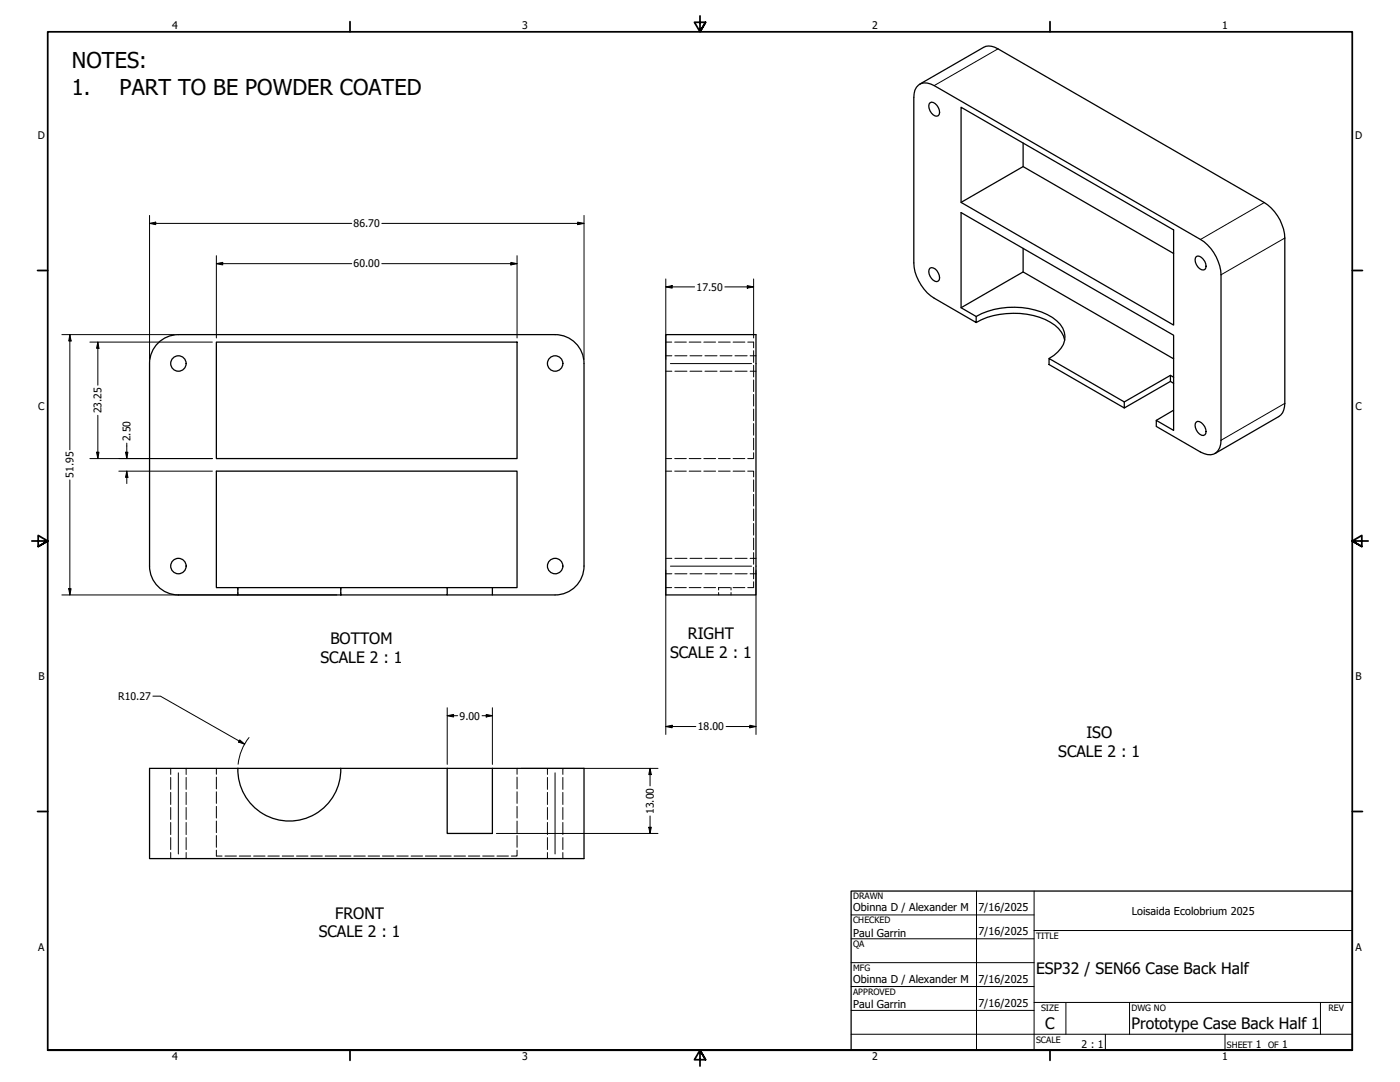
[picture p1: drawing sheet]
<svg xmlns="http://www.w3.org/2000/svg" width="559mm" height="432mm" viewBox="0 0 559 432" stroke-linecap="round" stroke-linejoin="round" font-family="sans-serif">
<!-- layer: Hidden (ANSI) -->
<g fill="none" stroke="#000" stroke-width=".4">
<path d="M265.7 136.5h2.4M269.3 136.5h4.6M275.1 136.5h4.7M280.9 136.5h4.7M286.8 136.5h4.7M292.6 136.5h4.7M298.4 136.5h2.4v2.3M300.8 140v4.7M265.7 148.1h2.5M265.7 142h2.5M269.4 148.1h4.8M269.4 142h4.8"/>
<path d="M275.4 148.1h4.8M275.4 142h4.8M281.4 148.1h4.8M281.4 142h4.8M287.4 148.1h4.8M287.4 142h4.8M293.4 148.1h4.8M293.4 142h4.8M299.4 148.1h2.4M299.4 142h2.4M300.8 145.8v4.6M300.8 151.6v4.7"/>
<path d="M300.8 157.4v4.7M300.8 163.3v4.6M300.8 169v4.7M300.8 174.9v4.6M265.7 188h2.4M265.7 183h2.4M269.3 188h4.6M269.3 183h4.6M275.1 188h4.7M275.1 183h4.7M280.9 188h4.7M280.9 183h4.7"/>
<path d="M286.8 188h4.7M286.8 183h4.7M292.6 188h4.7M292.6 183h4.7M298.4 188h2.4v2.3M300.8 180.7v2.3h-2.4M300.8 191.5v4.7M300.8 197.3v4.6M300.8 203.1v4.7M300.8 208.9v4.7M300.8 214.8v4.6M94.9 234.5v1"/>
<path d="M94.9 236.5v.9M136 234.5v1M136 236.5v.9M265.7 229h2.5M265.7 222.8h2.5M265.7 234.5h2.4M269.3 234.5h4.6M269.4 229h4.8M269.4 222.8h4.8M275.1 234.5h4.7M275.4 229h4.8M275.4 222.8h4.8"/>
<path d="M280.9 234.5h4.7M281.4 229h4.8M281.4 222.8h4.8M286.8 236.5v.9M287.4 229h4.8M287.4 222.8h4.8M291.5 234.5h-4.7v1M291.8 234.5v1M291.8 236.5v.9M292.6 234.5h4.7M293.4 229h4.8M293.4 222.8h4.8"/>
<path d="M299.4 229h2.4M299.4 222.8h2.4M300.8 232.2v2.3h-2.4M300.8 220.5v4.7M300.8 226.4v4.6M68.1 306.6v2.5M68.1 310.3v4.7M68.1 316.2v4.9M74.3 306.6v2.5M74.3 310.3v4.7M74.3 316.2v4.9M86.4 306.6v2.4"/>
<path d="M86.4 310.1v4.7M86.4 316v4.6M206.4 306.6v2.4M206.4 310.1v4.7M206.4 316v4.6M218.5 306.6v2.5M218.5 310.3v4.7M218.5 316.2v4.9M224.7 306.6v2.5M224.7 310.3v4.7M224.7 316.2v4.9M68.1 322.3v4.7"/>
<path d="M68.1 328.2v4.9M68.1 334.3v4.7M74.3 322.3v4.7M74.3 328.2v4.9M74.3 334.3v4.7M86.4 339.3v2.3h2.2M86.4 321.8v4.7M86.4 327.7v4.6M86.4 333.4v4.7M206.4 339.3v2.3h-2.3M206.4 321.8v4.7M206.4 327.7v4.6"/>
<path d="M206.4 333.4v4.7M218.5 322.3v4.7M218.5 328.2v4.9M218.5 334.3v4.7M224.7 322.3v4.7M224.7 328.2v4.9M224.7 334.3v4.7M68.1 340.2v2.4M74.3 340.2v2.4M89.8 341.6h4.6M95.5 341.6h4.6M101.2 341.6h4.6"/>
<path d="M106.9 341.6h4.6M112.6 341.6h4.6M118.4 341.6h4.5M124.1 341.6h4.6M129.8 341.6h4.6M135.5 341.6h4.6M141.2 341.6h4.6M146.9 341.6h4.6M152.7 341.6h4.5M158.4 341.6h4.5M164.1 341.6h4.6M169.8 341.6h4.6"/>
<path d="M175.5 341.6h4.6M181.2 341.6h4.6M186.9 341.6h4.6M192.7 341.6h4.5M198.4 341.6h4.5M218.5 340.2v2.4M224.7 340.2v2.4"/>
</g>
<!-- layer: Visible (ANSI) -->
<g fill="none" stroke="#000" stroke-width=".51">
<path d="M366.6 33.9a5.3 5.3 0 0 1 6.3 .3l106.3 61.4a17.9 17.9 0 0 1 8.2 14.1v66a4.9 4.9 0 0 1-5.4 5.7l-2.8-1-17.7-10.2v-2.4l6.9 4v-38l-84.8-49v38l6 3.5v2.4l-16.7-9.7a18 18 0 0 1-8.2-14.1v-66a5.8 5.8 0 0 1 1.9-5zM367.1 33.6l25.5-14.7a5.4 5.4 0 0 1 5.7 .6l106.3 61.3a18.1 18.1 0 0 1 8.2 14.2v66a6.2 6.2 0 0 1-2.4 5.2l-25.5 14.8M371.2 41a2.11 2.11 0 0 1 2.8 1 3.5 3.5 0 0 1 .5 4.2 3.1 3.1 0 0 1-3.7-3v-1.7zM383.6 42.8l84.8 49v37.9l-84.8-48.9zM408.4 57.1v9.4l-24.8 14.3M408.4 66.5l60 34.7M408.4 99.1v9.4M371.2 107a3.1 3.1 0 0 1 3.7 2.9 1.7 1.7 0 0 1-.9 2.5 3.9 3.9 0 0 1-2.8-5.4zM477.5 102.4a3.5 3.5 0 0 1 3.9 3.8l-.5 1.4a3.3 3.3 0 0 1-3.8-3l-.1-.9zM71.2 133.5h150.4M71.2 133.5a11.5 11.5 0 0 0-11.5 11.6v80.8a11.5 11.5 0 0 0 11.5 11.5M86.4 136.5h120v46.5h-120z"/>
<path d="M221.6 133.5a11.5 11.5 0 0 1 11.5 11.6v80.8a11.5 11.5 0 0 1-11.5 11.5M265.7 133.5h36.1v103.9h-36.1zM383.6 122.8l24.8-14.3 60 34.7M389.6 126.3a31.8 31.8 0 0 1 30.5 .4 8.7 8.7 0 0 1 4.3 10.8 14 14 0 0 1-5.7 5.6M389.6 128.7a32.1 32.1 0 0 1 29.6-.1 11 11 0 0 1 5.7 7.1M418.7 143.1l30.1 17.3v2.4l-30.1-17.3zM467.2 149.8v2.4l-18.4 10.6M467.2 152.2l1.2 .8M468.4 150.6l-1.2-.8-18.4 10.6M468.4 163.7l-6.9 4.1M477.5 168.4a2.11 2.11 0 0 1 2.8 1 3.4 3.4 0 0 1 .6 4.1 3.1 3.1 0 0 1-3.8-2.9v-1.7zM71.2 237.4h23.7v-2.9h-8.5v-46.5h120v46.5h-9.9v2.9h25.1"/>
<path d="M94.9 234.5h41.1M94.9 237.4h41.1M136 234.5h42.5v2.9h-42.5zM178.5 234.5h18M178.5 237.4h18M94.9 306.6h-35.2v36h173.4v-36h-36.6M94.9 306.6h101.6M94.9 306.6a20.5 20.5 0 0 0 20.6 21.1 20.5 20.5 0 0 0 20.5-21.1M178.5 306.6v26h18v-26"/>
<circle cx="71.2" cy="145.1" r="3.1"/>
<circle cx="221.6" cy="145.1" r="3.1"/>
<circle cx="71.2" cy="225.9" r="3.1"/>
<circle cx="221.6" cy="225.9" r="3.1"/>
</g>
<!-- layer: Visible Narrow (ANSI) -->
<path d="M398.3 19.5l-25.4 14.7M504.6 80.8l-25.4 14.8M512.8 95l-25.4 14.7M267.6 145.1h32.4M512.8 161l-25.4 14.7M267.6 225.9h32.4M71.2 308.4v32.4M221.6 308.4v32.4" fill="none" stroke="#000" stroke-width=".4"/>
<!-- layer: Border (ANSI) -->
<g fill="none" stroke="#000" stroke-width=".7">
<path d="M139.7 8.6v4.1M279.4 6.3v6.4l-2.2-3.8h4.4l-2.2 3.8 2.2-3.8M419.1 8.6v4.1M15 107.9h4M539.8 107.9h4M12.7 215.9h6.3l-3.8-2.2v4.4l3.8-2.2-3.8 2.2M546.1 215.9h-6.3l3.8-2.2v4.4l-3.8-2.2 3.8 2.2M15 323.8h4M539.8 323.8h4M19 419.1v-406.4h520.8v406.4h-520.8h520.8M139.7 419.1v4.1M419.1 419.1v4.1"/>
<path d="M281.6 422.9l-2.2-3.8 2.2 3.8h-4.4l2.2-3.8v6.3"/>
</g>
<!-- layer: Title (ANSI) -->
<g fill="none" stroke="#000" stroke-width=".4">
<path d="M389.8 355.6v63.5M412.7 355.6v63.5M339.7 365.1h73M339.7 374.6h73M412.7 371.3h127.1M339.7 384.2h73M339.7 393.7h73M339.7 412.7h200.1M339.7 403.2h73M412.7 400h127.1M425.4 400v12.7M441.2 412.7v6.4"/>
<path d="M450.8 400v12.7M488.9 412.7v6.4M527 400v12.7"/>
</g>
<path d="M339.7 355.6h200.1v63.5h-200.1z" fill="none" stroke="#000" stroke-width=".51"/>
<!-- layer: Dimension (ANSI) -->
<g fill="none" stroke="#000" stroke-width=".4">
<path d="M59.7 89.2l2.5-.6v1.1zM59.7 89.2h80.7M59.7 86v57.4M152.4 89.2h80.7M230.6 88.6l2.5 .6-2.5 .5zM233.1 86v57.4M86.4 105.2l2.5-.5v1zM86.4 105.2h54M86.4 102v32.9M152.4 105.2h54M203.9 104.7l2.5 .5-2.5 .5zM206.4 102v32.9"/>
<path d="M265.7 114.5l2.6-.5v1zM265.7 114.5h11.5M265.7 111.3v32.1M289.3 114.5h11.5M298.3 114l2.5 .5-2.5 .5zM300.8 111.3v23.6M24.7 133.5h44.9M27.9 133.5l.5 2.6h-1zM27.9 133.5v46M35.9 136.5h48.9M39.1 136.5l.4 2.5h-1zM39.1 136.5v17.2"/>
<path d="M39.1 165.7v17.3M50.6 176.8v6.2M27.9 191.5v45.9M35.9 183h48.9M38.5 180.5h1l-.4 2.5zM47.4 188h37.4M50.1 180.5h1l-.5 2.5zM50.6 188l.5 2.5h-1zM50.6 188v5M24.7 237.4h109.7M27.4 234.9h1l-.5 2.5zM265.7 227.5v65.6"/>
<path d="M301.8 227.5v65.6M61 277.8h3l33.7 19.2M95.7 295.3l2 1.7-2.5-.8zM99.4 294.3a20.5 20.5 0 0 0-4.4 10.7M178.5 285.6l2.5-.5v1zM178.5 285.6h4.2M178.5 282.4v22.7M192.4 285.6h4.1M194.1 285.1l2.4 .5-2.4 .5zM196.5 282.4v22.7M265.7 289.9l2.6-.5v1zM265.7 289.9h12"/>
<path d="M289.8 289.9h12M299.3 289.4l2.5 .5-2.5 .5zM208 306.6h54.6M259.5 306.6l.5 2.5h-1zM259.5 306.6v7M198.1 332.6h64.5M259 330.1h1l-.5 2.5zM259.5 325.6v7"/>
</g>
<g fill="#000">
<path d="M59.7 89.2l2.5-.6v1.1zM230.6 88.6l2.5 .6-2.5 .5zM86.4 105.2l2.5-.5v1zM203.9 104.7l2.5 .5-2.5 .5zM265.7 114.5l2.6-.5v1zM298.3 114l2.5 .5-2.5 .5zM27.9 133.5l.5 2.6h-1zM39.1 136.5l.4 2.5h-1zM38.5 180.5h1l-.4 2.5zM50.1 180.5h1l-.5 2.5zM50.6 188l.5 2.5h-1zM27.4 234.9h1l-.5 2.5z"/>
<path d="M95.7 295.3l2 1.7-2.5-.8zM178.5 285.6l2.5-.5v1zM194.1 285.1l2.4 .5-2.4 .5zM265.7 289.9l2.6-.5v1zM299.3 289.4l2.5 .5-2.5 .5zM259.5 306.6l.5 2.5h-1zM259 330.1h1l-.5 2.5z"/>
</g>
<g font-size="8.7">
<text x="28.7" y="27.3">NOTES:</text>
<text x="28.7" y="37.7">1.</text>
<text x="47.8" y="37.7">PART TO BE POWDER COATED</text>
</g>
<g font-size="6.3">
<text x="131.9" y="256.9">BOTTOM</text>
<text x="274.6" y="255.1">RIGHT</text>
<text x="267.5" y="262.6">SCALE 2 : 1</text>
<text x="128" y="264.5">SCALE 2 : 1</text>
<text x="433.6" y="294.4">ISO</text>
<text x="422.4" y="301.9">SCALE 2 : 1</text>
<text x="133.8" y="366.6">FRONT</text>
<text x="127.3" y="374.1">SCALE 2 : 1</text>
<text x="413.5" y="388.7">ESP32 / SEN66 Case Back Half</text>
<text x="417.2" y="410.6">C</text>
<text x="451.6" y="410.7">Prototype Case Back Half 1</text>
</g>
<g font-size="4.3">
<text x="340.5" y="363.7">Obinna D / Alexander M</text>
<text x="390.5" y="363.7">7/16/2025</text>
<text x="451.7" y="365.1">Loisaida Ecolobrium 2025</text>
<text x="340.5" y="373.8">Paul Garrin</text>
<text x="390.5" y="373.2">7/16/2025</text>
<text x="340.5" y="392.2">Obinna D / Alexander M</text>
<text x="390.5" y="392.2">7/16/2025</text>
<text x="390.5" y="401.8">7/16/2025</text>
<text x="340.5" y="402.4">Paul Garrin</text>
</g>
<g font-size="4.2">
<text x="68.7" y="11.7">4</text>
<text x="208.4" y="11.7">3</text>
<text x="348.1" y="11.7">2</text>
<text x="487.8" y="11.7">1</text>
<text x="15.1" y="55.5">D</text>
<text x="540.9" y="55.5">D</text>
<text x="141.2" y="90.7">86.70</text>
<text x="141.2" y="106.7">60.00</text>
<text x="278.1" y="116">17.50</text>
<text x="15.2" y="163.4">C</text>
<text x="40.6" y="165" transform="rotate(-90 40.6 165)">23.25</text>
<text x="541" y="163.4">C</text>
<text x="52.1" y="176.1" transform="rotate(-90 52.1 176.1)">2.50</text>
<text x="29.4" y="190.7" transform="rotate(-90 29.4 190.7)">51.95</text>
<text x="15.3" y="271.4">B</text>
<text x="541.1" y="271.4">B</text>
<text x="47.2" y="279.3">R10.27</text>
<text x="183.5" y="287.1">9.00</text>
<text x="278.6" y="291.5">18.00</text>
<text x="261" y="324.9" transform="rotate(-90 261 324.9)">13.00</text>
<text x="15.2" y="379.3">A</text>
<text x="541" y="379.3">A</text>
<text x="431.7" y="418.3">2 : 1</text>
<text x="501.3" y="418.3">1</text>
<text x="511.8" y="418.3">1</text>
<text x="68.7" y="423.2">4</text>
<text x="208.4" y="423.2">3</text>
<text x="348.1" y="423.2">2</text>
<text x="487.8" y="423.2">1</text>
</g>
<g font-size="3.5">
<text x="340.5" y="358.9">DRAWN</text>
<text x="340.5" y="368.5">CHECKED</text>
<text x="413.5" y="374.6">TITLE</text>
<text x="340.5" y="378">QA</text>
<text x="340.5" y="387.5">MFG</text>
<text x="340.5" y="397.1">APPROVED</text>
<text x="415.5" y="403.4">SIZE</text>
<text x="451.6" y="403.4">DWG NO</text>
<text x="530.3" y="403.4">REV</text>
<text x="413.5" y="416.1">SCALE</text>
<text x="489.7" y="418.3">SHEET</text>
<text x="506.2" y="418.3">OF</text>
</g>
</svg>
